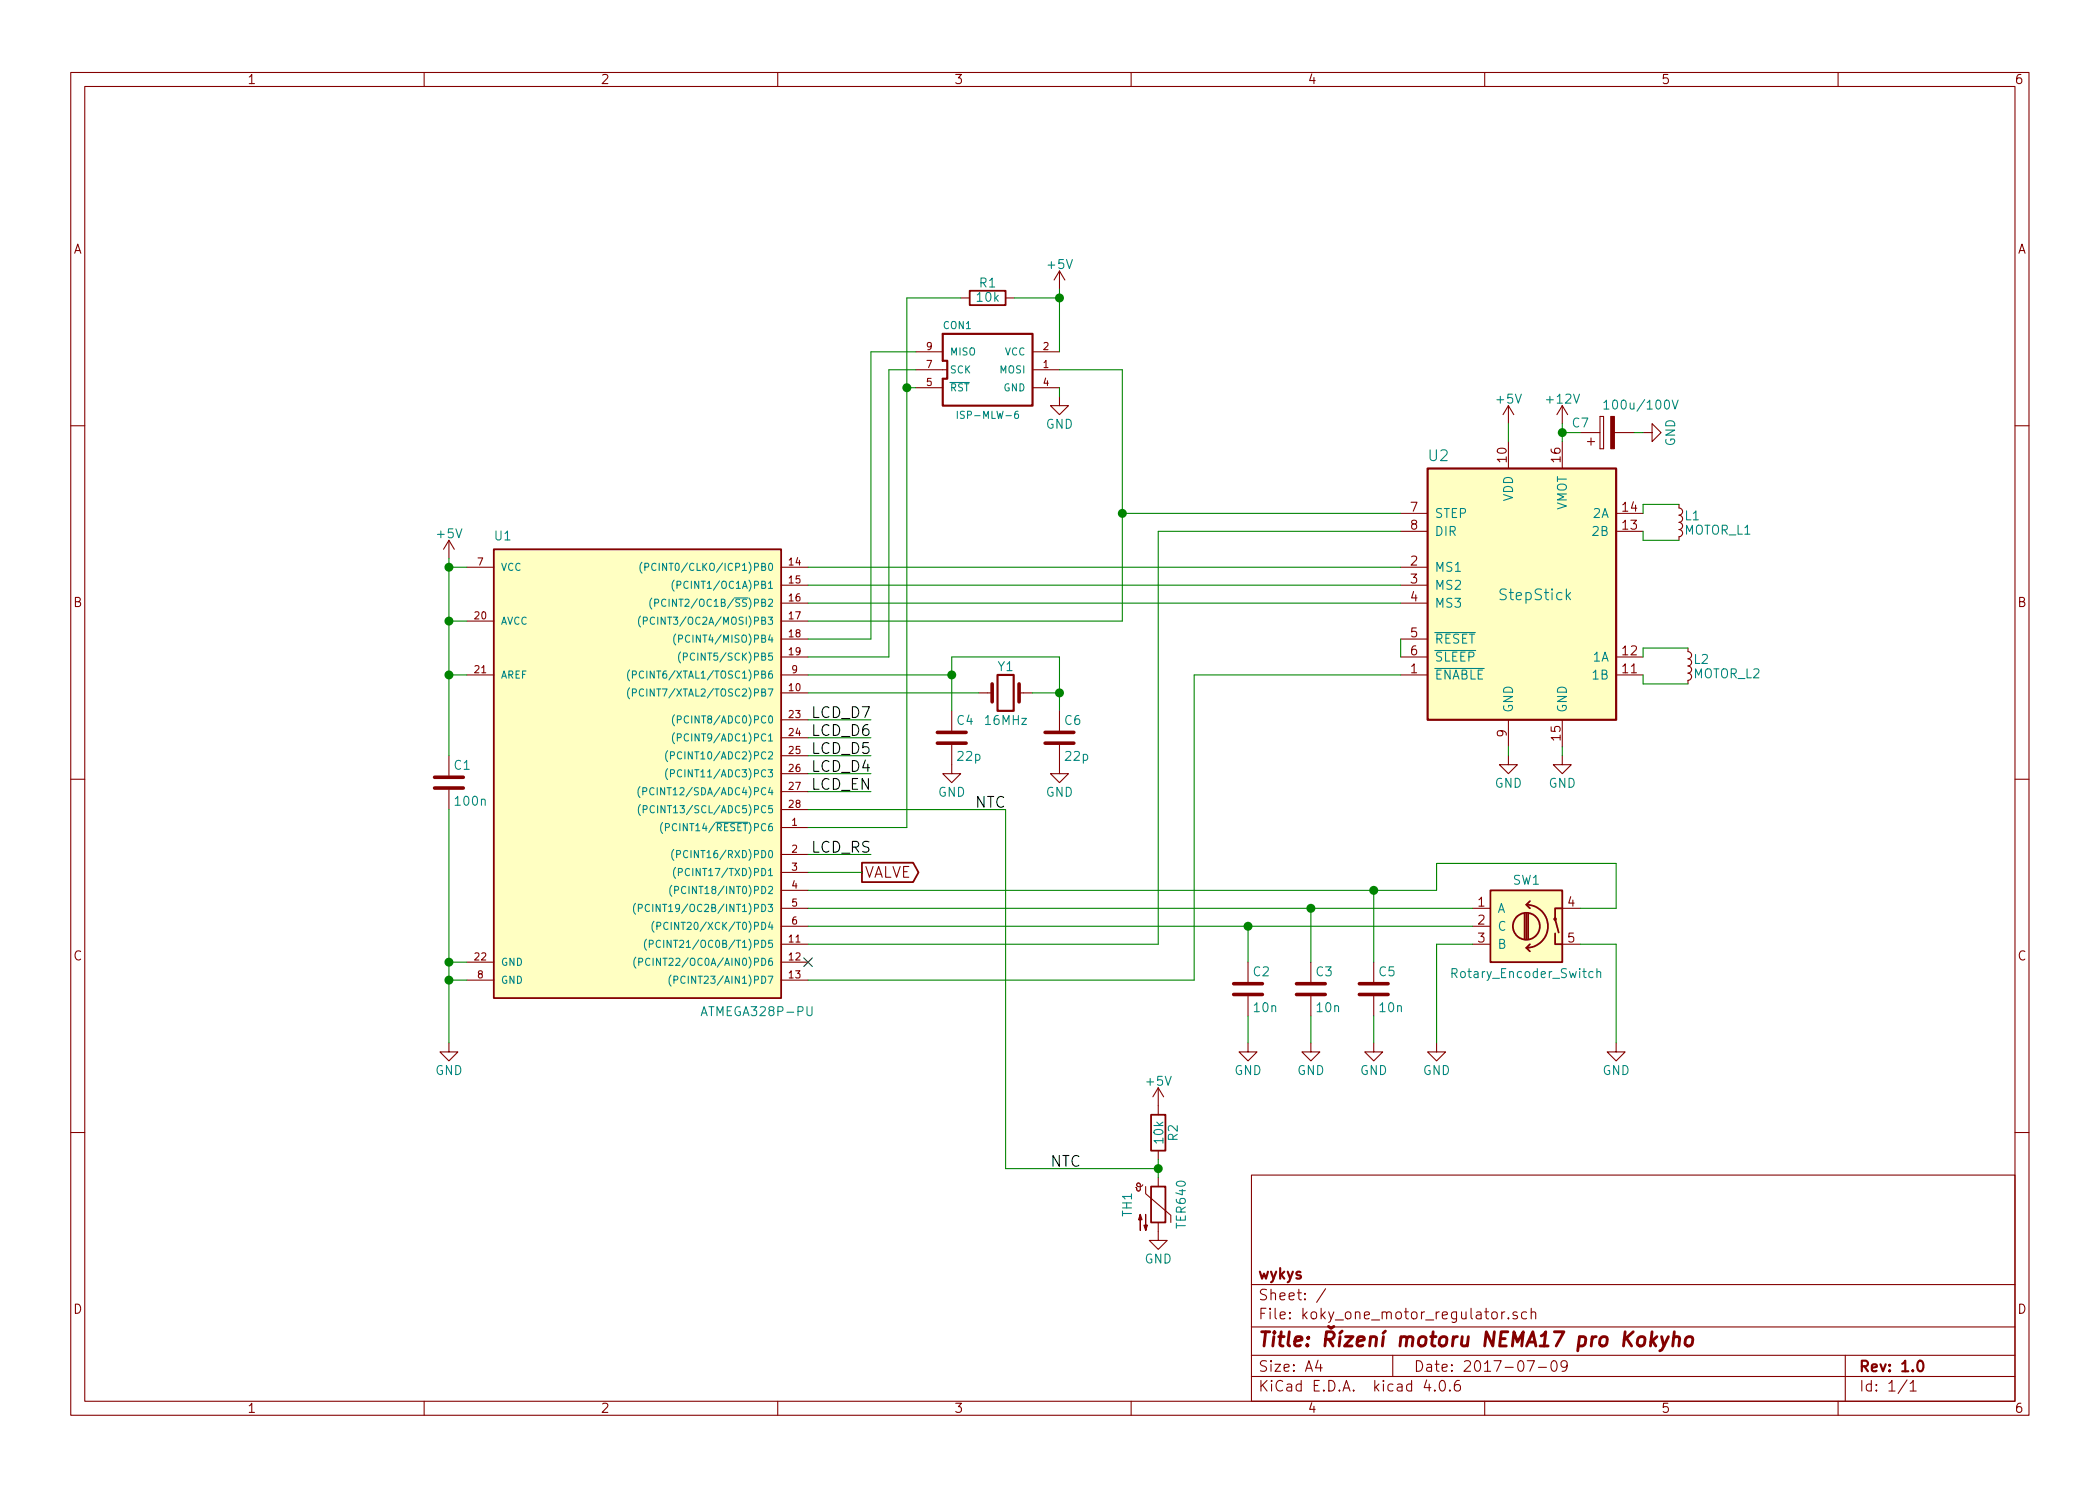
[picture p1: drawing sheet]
EESchema Schematic File Version 2
LIBS:power
LIBS:device
LIBS:transistors
LIBS:conn
LIBS:linear
LIBS:regul
LIBS:74xx
LIBS:cmos4000
LIBS:adc-dac
LIBS:memory
LIBS:xilinx
LIBS:microcontrollers
LIBS:dsp
LIBS:microchip
LIBS:analog_switches
LIBS:motorola
LIBS:texas
LIBS:intel
LIBS:audio
LIBS:interface
LIBS:digital-audio
LIBS:philips
LIBS:display
LIBS:cypress
LIBS:siliconi
LIBS:opto
LIBS:atmel
LIBS:contrib
LIBS:valves
LIBS:prog-con
LIBS:stepstick
LIBS:koky_one_motor_regulator-cache
EELAYER 25 0
EELAYER END
$Descr A4 11693 8268
encoding utf-8
Sheet 1 1
Title "Řízení motoru NEMA17 pro Kokyho"
Date "2017-07-09"
Rev "1.0"
Comp "wykys"
Comment1 ""
Comment2 ""
Comment3 ""
Comment4 ""
$EndDescr
$Comp
L Rotary_Encoder_Switch SW1
U 1 1
P 8500 5150
F 0 "SW1" H 8500 5410 50  0000 C CNN
F 1 "Rotary_Encoder_Switch" H 8500 4890 50  0000 C CNN
F 2 "" H 8400 5310 50  0001 C CNN
F 3 "" H 8500 5410 50  0001 C CNN
	1    8500 5150
	1    0    0    -1  
$EndComp
$Comp
L GND #PWR2
U 1 1
P 2500 5800
F 0 "#PWR2" H 2500 5550 50  0001 C CNN
F 1 "GND" H 2500 5650 50  0000 C CNN
F 2 "" H 2500 5800 50  0001 C CNN
F 3 "" H 2500 5800 50  0001 C CNN
	1    2500 5800
	1    0    0    -1  
$EndComp
$Comp
L GND #PWR12
U 1 1
P 8000 5800
F 0 "#PWR12" H 8000 5550 50  0001 C CNN
F 1 "GND" H 8000 5650 50  0000 C CNN
F 2 "" H 8000 5800 50  0001 C CNN
F 3 "" H 8000 5800 50  0001 C CNN
	1    8000 5800
	1    0    0    -1  
$EndComp
$Comp
L GND #PWR17
U 1 1
P 9000 5800
F 0 "#PWR17" H 9000 5550 50  0001 C CNN
F 1 "GND" H 9000 5650 50  0000 C CNN
F 2 "" H 9000 5800 50  0001 C CNN
F 3 "" H 9000 5800 50  0001 C CNN
	1    9000 5800
	1    0    0    -1  
$EndComp
$Comp
L C C2
U 1 1
P 6950 5500
F 0 "C2" H 6975 5600 50  0000 L CNN
F 1 "10n" H 6975 5400 50  0000 L CNN
F 2 "" H 6988 5350 50  0001 C CNN
F 3 "" H 6950 5500 50  0001 C CNN
	1    6950 5500
	1    0    0    -1  
$EndComp
$Comp
L ATMEGA328P-PU U1
U 1 1
P 3500 4250
F 0 "U1" H 2750 5500 50  0000 L BNN
F 1 "ATMEGA328P-PU" H 3900 2850 50  0000 L BNN
F 2 "DIL28" H 3500 4250 50  0001 C CIN
F 3 "" H 3500 4250 50  0001 C CNN
	1    3500 4250
	1    0    0    -1  
$EndComp
$Comp
L GND #PWR9
U 1 1
P 6950 5800
F 0 "#PWR9" H 6950 5550 50  0001 C CNN
F 1 "GND" H 6950 5650 50  0000 C CNN
F 2 "" H 6950 5800 50  0001 C CNN
F 3 "" H 6950 5800 50  0001 C CNN
	1    6950 5800
	1    0    0    -1  
$EndComp
$Comp
L C C3
U 1 1
P 7300 5500
F 0 "C3" H 7325 5600 50  0000 L CNN
F 1 "10n" H 7325 5400 50  0000 L CNN
F 2 "" H 7338 5350 50  0001 C CNN
F 3 "" H 7300 5500 50  0001 C CNN
	1    7300 5500
	1    0    0    -1  
$EndComp
$Comp
L C C5
U 1 1
P 7650 5500
F 0 "C5" H 7675 5600 50  0000 L CNN
F 1 "10n" H 7675 5400 50  0000 L CNN
F 2 "" H 7688 5350 50  0001 C CNN
F 3 "" H 7650 5500 50  0001 C CNN
	1    7650 5500
	1    0    0    -1  
$EndComp
$Comp
L GND #PWR10
U 1 1
P 7300 5800
F 0 "#PWR10" H 7300 5550 50  0001 C CNN
F 1 "GND" H 7300 5650 50  0000 C CNN
F 2 "" H 7300 5800 50  0001 C CNN
F 3 "" H 7300 5800 50  0001 C CNN
	1    7300 5800
	1    0    0    -1  
$EndComp
$Comp
L GND #PWR11
U 1 1
P 7650 5800
F 0 "#PWR11" H 7650 5550 50  0001 C CNN
F 1 "GND" H 7650 5650 50  0000 C CNN
F 2 "" H 7650 5800 50  0001 C CNN
F 3 "" H 7650 5800 50  0001 C CNN
	1    7650 5800
	1    0    0    -1  
$EndComp
$Comp
L ISP-MLW-6 CON1
U 1 1
P 5500 2050
F 0 "CON1" H 5250 2300 40  0000 L CNN
F 1 "ISP-MLW-6" H 5500 1800 40  0000 C CNN
F 2 "" H 6150 1600 60  0000 C CNN
F 3 "" H 6150 1600 60  0000 C CNN
	1    5500 2050
	1    0    0    -1  
$EndComp
$Comp
L +5V #PWR1
U 1 1
P 2500 3100
F 0 "#PWR1" H 2500 2950 50  0001 C CNN
F 1 "+5V" H 2500 3240 50  0000 C CNN
F 2 "" H 2500 3100 50  0001 C CNN
F 3 "" H 2500 3100 50  0001 C CNN
	1    2500 3100
	1    0    0    -1  
$EndComp
$Comp
L C C1
U 1 1
P 2500 4350
F 0 "C1" H 2525 4450 50  0000 L CNN
F 1 "100n" H 2525 4250 50  0000 L CNN
F 2 "" H 2538 4200 50  0001 C CNN
F 3 "" H 2500 4350 50  0001 C CNN
	1    2500 4350
	1    0    0    -1  
$EndComp
$Comp
L StepStick U2
U 1 1
P 8550 3350
F 0 "U2" H 7950 4175 60  0000 L CNN
F 1 "StepStick" H 8550 3400 60  0000 C CNN
F 2 "" H 7600 3350 60  0001 C CNN
F 3 "" H 7600 3350 60  0001 C CNN
	1    8550 3350
	1    0    0    -1  
$EndComp
$Comp
L R R1
U 1 1
P 5500 1650
F 0 "R1" V 5580 1650 50  0000 C CNN
F 1 "10k" V 5500 1650 50  0000 C CNN
F 2 "" V 5430 1650 50  0001 C CNN
F 3 "" H 5500 1650 50  0001 C CNN
	1    5500 1650
	0    -1   -1   0   
$EndComp
$Comp
L GND #PWR5
U 1 1
P 5900 2200
F 0 "#PWR5" H 5900 1950 50  0001 C CNN
F 1 "GND" H 5900 2050 50  0000 C CNN
F 2 "" H 5900 2200 50  0001 C CNN
F 3 "" H 5900 2200 50  0001 C CNN
	1    5900 2200
	1    0    0    -1  
$EndComp
$Comp
L +5V #PWR4
U 1 1
P 5900 1600
F 0 "#PWR4" H 5900 1450 50  0001 C CNN
F 1 "+5V" H 5900 1740 50  0000 C CNN
F 2 "" H 5900 1600 50  0001 C CNN
F 3 "" H 5900 1600 50  0001 C CNN
	1    5900 1600
	1    0    0    -1  
$EndComp
Text Label 4850 4750 2    60   ~ 0
LCD_RS
Text Label 4850 4400 2    60   ~ 0
LCD_EN
Text Label 4850 4300 2    60   ~ 0
LCD_D4
Text Label 4850 4200 2    60   ~ 0
LCD_D5
Text Label 4850 4100 2    60   ~ 0
LCD_D6
Text Label 4850 4000 2    60   ~ 0
LCD_D7
$Comp
L C C4
U 1 1
P 5300 4100
F 0 "C4" H 5325 4200 50  0000 L CNN
F 1 "22p" H 5325 4000 50  0000 L CNN
F 2 "" H 5338 3950 50  0001 C CNN
F 3 "" H 5300 4100 50  0001 C CNN
	1    5300 4100
	1    0    0    -1  
$EndComp
Wire Wire Line
	4500 5050 8200 5050
Wire Wire Line
	4500 5150 8200 5150
Wire Wire Line
	8800 5050 9000 5050
Wire Wire Line
	9000 5050 9000 4800
Wire Wire Line
	9000 4800 8000 4800
Wire Wire Line
	8000 4800 8000 4950
Wire Wire Line
	8000 4950 4500 4950
Wire Wire Line
	9000 5800 9000 5250
Wire Wire Line
	9000 5250 8800 5250
Wire Wire Line
	8200 5250 8000 5250
Wire Wire Line
	8000 5250 8000 5800
Wire Wire Line
	2500 4500 2500 5800
Wire Wire Line
	2500 5350 2600 5350
Wire Wire Line
	2600 5450 2500 5450
Connection ~ 2500 5450
Wire Wire Line
	7650 5800 7650 5650
Wire Wire Line
	7300 5800 7300 5650
Wire Wire Line
	6950 5800 6950 5650
Wire Wire Line
	6950 5350 6950 5150
Connection ~ 6950 5150
Wire Wire Line
	7300 5350 7300 5050
Connection ~ 7300 5050
Wire Wire Line
	7650 5350 7650 4950
Connection ~ 7650 4950
Connection ~ 2500 5350
Wire Wire Line
	2500 3100 2500 4200
Wire Wire Line
	2600 3150 2500 3150
Connection ~ 2500 3150
Wire Wire Line
	2600 3450 2500 3450
Connection ~ 2500 3450
Wire Wire Line
	2600 3750 2500 3750
Connection ~ 2500 3750
Wire Wire Line
	5050 4600 4500 4600
Wire Wire Line
	4500 3550 4850 3550
Wire Wire Line
	4500 3650 4950 3650
Wire Wire Line
	4850 3550 4850 1950
Wire Wire Line
	4850 1950 5100 1950
Wire Wire Line
	4950 3650 4950 2050
Wire Wire Line
	4950 2050 5100 2050
Wire Wire Line
	5050 1650 5050 4600
Wire Wire Line
	5050 2150 5100 2150
Wire Wire Line
	5900 2050 6250 2050
Connection ~ 5050 2150
Wire Wire Line
	5900 2200 5900 2150
Wire Wire Line
	5350 1650 5050 1650
Wire Wire Line
	5900 1600 5900 1950
Wire Wire Line
	5650 1650 5900 1650
Connection ~ 5900 1650
Wire Wire Line
	4500 4000 4850 4000
Wire Wire Line
	4500 4100 4850 4100
Wire Wire Line
	4500 4200 4850 4200
Wire Wire Line
	4500 4300 4850 4300
Wire Wire Line
	4500 4400 4850 4400
Wire Wire Line
	4500 4750 4850 4750
$Comp
L Crystal Y1
U 1 1
P 5600 3850
F 0 "Y1" H 5600 4000 50  0000 C CNN
F 1 "16MHz" H 5600 3700 50  0000 C CNN
F 2 "" H 5600 3850 50  0001 C CNN
F 3 "" H 5600 3850 50  0001 C CNN
	1    5600 3850
	1    0    0    -1  
$EndComp
Wire Wire Line
	5450 3850 4500 3850
Wire Wire Line
	5300 3650 5900 3650
Wire Wire Line
	5900 3650 5900 3950
Wire Wire Line
	5900 3850 5750 3850
$Comp
L C C6
U 1 1
P 5900 4100
F 0 "C6" H 5925 4200 50  0000 L CNN
F 1 "22p" H 5925 4000 50  0000 L CNN
F 2 "" H 5938 3950 50  0001 C CNN
F 3 "" H 5900 4100 50  0001 C CNN
	1    5900 4100
	1    0    0    -1  
$EndComp
Connection ~ 5900 3850
Wire Wire Line
	5300 3650 5300 3950
Connection ~ 5300 3750
$Comp
L GND #PWR6
U 1 1
P 5900 4250
F 0 "#PWR6" H 5900 4000 50  0001 C CNN
F 1 "GND" H 5900 4100 50  0000 C CNN
F 2 "" H 5900 4250 50  0001 C CNN
F 3 "" H 5900 4250 50  0001 C CNN
	1    5900 4250
	1    0    0    -1  
$EndComp
$Comp
L GND #PWR3
U 1 1
P 5300 4250
F 0 "#PWR3" H 5300 4000 50  0001 C CNN
F 1 "GND" H 5300 4100 50  0000 C CNN
F 2 "" H 5300 4250 50  0001 C CNN
F 3 "" H 5300 4250 50  0001 C CNN
	1    5300 4250
	1    0    0    -1  
$EndComp
$Comp
L +5V #PWR13
U 1 1
P 8400 2350
F 0 "#PWR13" H 8400 2200 50  0001 C CNN
F 1 "+5V" H 8400 2490 50  0000 C CNN
F 2 "" H 8400 2350 50  0001 C CNN
F 3 "" H 8400 2350 50  0001 C CNN
	1    8400 2350
	1    0    0    -1  
$EndComp
Wire Wire Line
	8400 2350 8400 2450
$Comp
L +12V #PWR15
U 1 1
P 8700 2350
F 0 "#PWR15" H 8700 2200 50  0001 C CNN
F 1 "+12V" H 8700 2490 50  0000 C CNN
F 2 "" H 8700 2350 50  0001 C CNN
F 3 "" H 8700 2350 50  0001 C CNN
	1    8700 2350
	1    0    0    -1  
$EndComp
Wire Wire Line
	8700 2350 8700 2450
$Comp
L CP C7
U 1 1
P 8950 2400
F 0 "C7" V 9000 2500 50  0000 L CNN
F 1 "100u/100V" V 9100 2000 50  0000 L CNN
F 2 "" H 8988 2250 50  0001 C CNN
F 3 "" H 8950 2400 50  0001 C CNN
	1    8950 2400
	0    -1   -1   0   
$EndComp
Wire Wire Line
	8800 2400 8700 2400
Connection ~ 8700 2400
$Comp
L GND #PWR18
U 1 1
P 9150 2400
F 0 "#PWR18" H 9150 2150 50  0001 C CNN
F 1 "GND" H 9150 2250 50  0000 C CNN
F 2 "" H 9150 2400 50  0001 C CNN
F 3 "" H 9150 2400 50  0001 C CNN
	1    9150 2400
	0    -1   -1   0   
$EndComp
Wire Wire Line
	9150 2400 9100 2400
$Comp
L GND #PWR16
U 1 1
P 8700 4200
F 0 "#PWR16" H 8700 3950 50  0001 C CNN
F 1 "GND" H 8700 4050 50  0000 C CNN
F 2 "" H 8700 4200 50  0001 C CNN
F 3 "" H 8700 4200 50  0001 C CNN
	1    8700 4200
	1    0    0    -1  
$EndComp
$Comp
L GND #PWR14
U 1 1
P 8400 4200
F 0 "#PWR14" H 8400 3950 50  0001 C CNN
F 1 "GND" H 8400 4050 50  0000 C CNN
F 2 "" H 8400 4200 50  0001 C CNN
F 3 "" H 8400 4200 50  0001 C CNN
	1    8400 4200
	1    0    0    -1  
$EndComp
Wire Wire Line
	8400 4200 8400 4150
Wire Wire Line
	8700 4200 8700 4150
$Comp
L L_Small L1
U 1 1
P 9350 2900
F 0 "L1" H 9380 2940 50  0000 L CNN
F 1 "MOTOR_L1" H 9380 2860 50  0000 L CNN
F 2 "" H 9350 2900 50  0001 C CNN
F 3 "" H 9350 2900 50  0001 C CNN
	1    9350 2900
	1    0    0    -1  
$EndComp
$Comp
L L_Small L2
U 1 1
P 9400 3700
F 0 "L2" H 9430 3740 50  0000 L CNN
F 1 "MOTOR_L2" H 9430 3660 50  0000 L CNN
F 2 "" H 9400 3700 50  0001 C CNN
F 3 "" H 9400 3700 50  0001 C CNN
	1    9400 3700
	1    0    0    -1  
$EndComp
Wire Wire Line
	9400 3600 9150 3600
Wire Wire Line
	9150 3600 9150 3650
Wire Wire Line
	9400 3800 9150 3800
Wire Wire Line
	9150 3800 9150 3750
Wire Wire Line
	9350 2800 9150 2800
Wire Wire Line
	9150 2800 9150 2850
Wire Wire Line
	9350 3000 9150 3000
Wire Wire Line
	9150 3000 9150 2950
Wire Wire Line
	4500 3150 7800 3150
Wire Wire Line
	7800 3250 4500 3250
Wire Wire Line
	4500 3350 7800 3350
Wire Wire Line
	4500 5450 6650 5450
Wire Wire Line
	6650 5450 6650 3750
Wire Wire Line
	6650 3750 7800 3750
Wire Wire Line
	6250 2850 7800 2850
Wire Wire Line
	4500 5250 6450 5250
Wire Wire Line
	6450 5250 6450 2950
Wire Wire Line
	6450 2950 7800 2950
Wire Wire Line
	7800 3650 7800 3550
Wire Wire Line
	5300 3750 4500 3750
NoConn ~ 4500 5350
Wire Wire Line
	6250 3450 4500 3450
Wire Wire Line
	6250 2050 6250 3450
Connection ~ 6250 2850
$Comp
L R R2
U 1 1
P 6450 6300
F 0 "R2" V 6530 6300 50  0000 C CNN
F 1 "10k" V 6450 6300 50  0000 C CNN
F 2 "" V 6380 6300 50  0001 C CNN
F 3 "" H 6450 6300 50  0001 C CNN
	1    6450 6300
	1    0    0    -1  
$EndComp
$Comp
L Thermistor_NTC TH1
U 1 1
P 6450 6700
F 0 "TH1" V 6275 6700 50  0000 C CNN
F 1 "TER640" V 6575 6700 50  0000 C CNN
F 2 "" H 6450 6750 50  0001 C CNN
F 3 "" H 6450 6750 50  0001 C CNN
	1    6450 6700
	1    0    0    -1  
$EndComp
$Comp
L GND #PWR8
U 1 1
P 6450 6850
F 0 "#PWR8" H 6450 6600 50  0001 C CNN
F 1 "GND" H 6450 6700 50  0000 C CNN
F 2 "" H 6450 6850 50  0001 C CNN
F 3 "" H 6450 6850 50  0001 C CNN
	1    6450 6850
	1    0    0    -1  
$EndComp
$Comp
L +5V #PWR7
U 1 1
P 6450 6150
F 0 "#PWR7" H 6450 6000 50  0001 C CNN
F 1 "+5V" H 6450 6290 50  0000 C CNN
F 2 "" H 6450 6150 50  0001 C CNN
F 3 "" H 6450 6150 50  0001 C CNN
	1    6450 6150
	1    0    0    -1  
$EndComp
Wire Wire Line
	6450 6550 6450 6450
Wire Wire Line
	5600 6500 6450 6500
Connection ~ 6450 6500
Wire Wire Line
	4500 4500 5600 4500
Wire Wire Line
	5600 4500 5600 6500
Text Label 5850 6500 0    60   ~ 0
NTC
Text Label 5600 4500 2    60   ~ 0
NTC
Text GLabel 4800 4850 2    60   Output ~ 0
VALVE
Wire Wire Line
	4800 4850 4500 4850
$EndSCHEMATC
